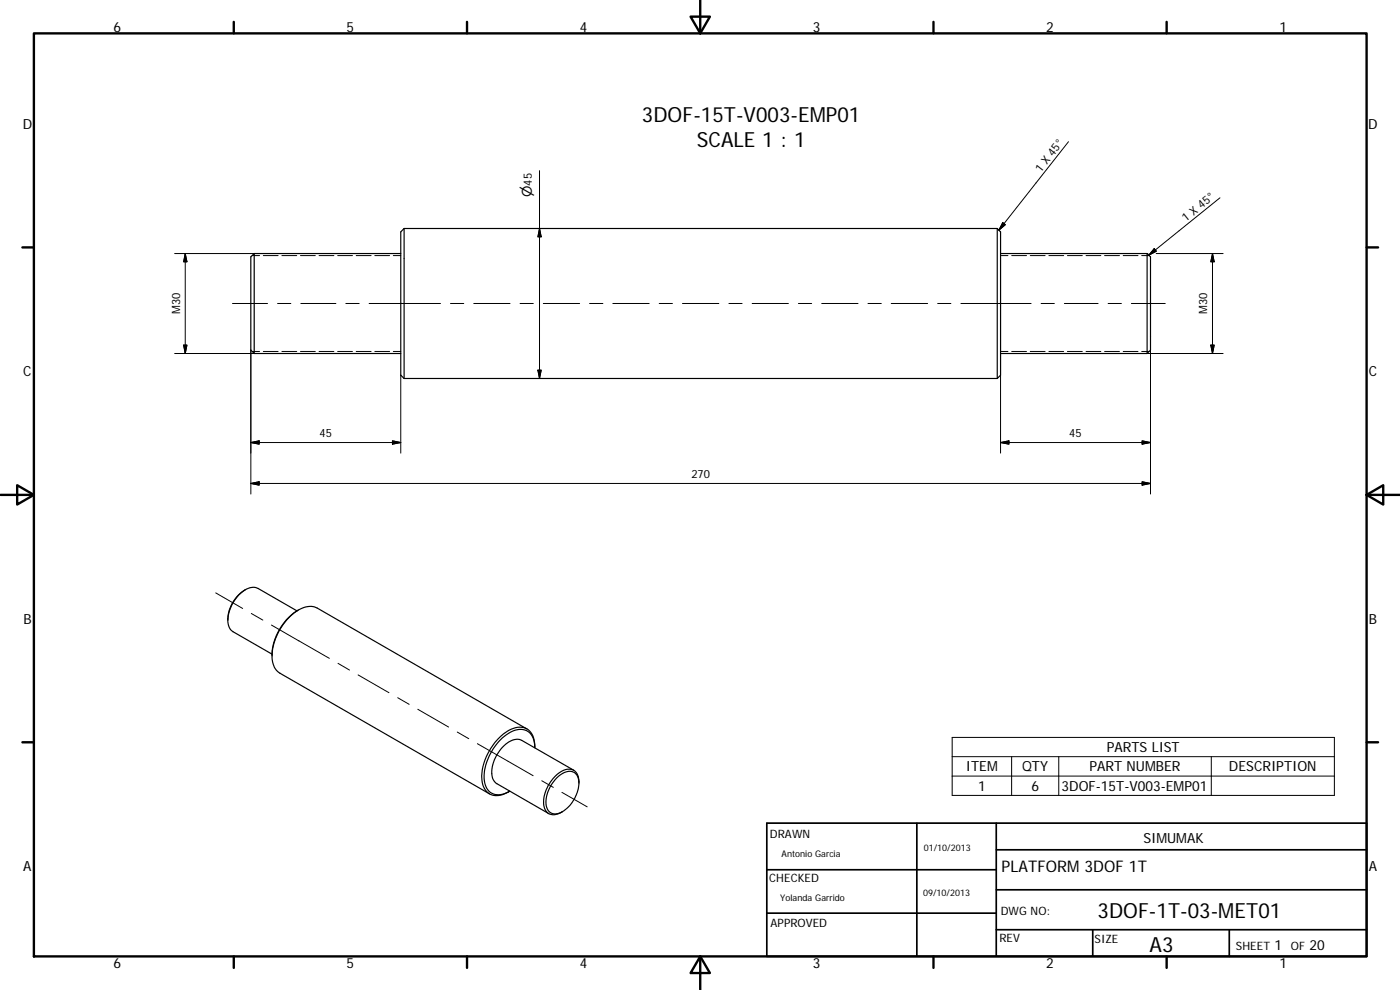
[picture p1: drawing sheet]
<svg xmlns="http://www.w3.org/2000/svg" width="420mm" height="297mm" viewBox="0 0 420 297" stroke-linecap="round" stroke-linejoin="round" font-family="sans-serif">
<g fill="none" stroke="#000" stroke-width=".36">
<path d="M76.3 76.1l-1 1v28l1 1M76.3 76.1v30M76.3 76.1h44M121.3 68.6l-1 1v43l1 1M121.3 68.6v45M121.3 68.6h178M299.3 68.6l1 1v43l-1 1M299.3 68.6v45M300.3 76.1h44M344.3 76.1l1 1v23.9v4.1l-1 1M344.3 76.1v30M76.3 106.1h44"/>
<path d="M121.3 113.6h178M300.3 106.1h44M73.7 176.9a10.8 10.8 0 0 0-5.3 9.2M89.1 183.3l-11.7-6.7a4.7 4.7 0 0 0-5.3 1.5 10.5 10.5 0 0 0-3.4 9.9l.4 .7 .8 .8 11.7 6.8M89.6 183a16.6 16.6 0 0 0-8 13.8M158.1 218.7l-62.9-36.2a6.8 6.8 0 0 0-7.5 1.9 16.2 16.2 0 0 0-5.8 14.7l1 1.9 1.1 1 62.9 36.2M160.5 224.3a5.4 5.4 0 0 0-3.3-6 8.5 8.5 0 0 0-7.7 3.4 16 16 0 0 0-4.6 13.6 4.4 4.4 0 0 0 6.5 2.9l1.5-.8M160.5 224.4a4.9 4.9 0 0 0-3.3-5.5 8.7 8.7 0 0 0-7.6 3.7 15.4 15.4 0 0 0-4.1 12.3 4.3 4.3 0 0 0 6.9 2.8l.6-.3M167.4 233.1a4.1 4.1 0 0 1 5.3-1 6.2 6.2 0 0 1 0 6.9 8.4 8.4 0 0 1-6.1 5.2 3.2 3.2 0 0 1-2.7-4.1 11.3 11.3 0 0 1 3.5-7zM172.2 231.1l-15.6-8.9a4.6 4.6 0 0 0-5.2 1.5 10.7 10.7 0 0 0-3.5 9.9l.9 1.4 15.9 9.1M173.7 235a3.5 3.5 0 0 0-2.7-4.2 8.5 8.5 0 0 0-6.8 5.5 7 7 0 0 0-.1 7.3 3.5 3.5 0 0 0 4.7-.1"/>
</g>
<g fill="none" stroke="#000" stroke-width=".3">
<path d="M161.9 51.2v62.4M320.7 42.5l-20.9 26.6M366.1 59.4l-21.3 17.2M52.4 76.1h23.9M55.6 76.1v30M55.6 76.1l.5 2.4h-1zM75.7 76.7h2.2M79 76.7h4.5M84.6 76.7h4.5M90.2 76.7h4.4M95.7 76.7h4.5M101.3 76.7h4.5"/>
<path d="M106.9 76.7h4.5M112.5 76.7h4.4M118 76.7h2.3M161.9 68.6l.5 2.5h-1zM300.3 76.7h2.2M300.9 66.8l.8 .6-1.9 1.7zM303.6 76.7h4.5M309.2 76.7h4.5M314.8 76.7h4.4M320.3 76.7h4.5M325.9 76.7h4.5M331.5 76.7h4.5"/>
<path d="M337.1 76.7h4.4M342.6 76.7h2.3M344.3 76.1h.2M346.4 74.6l.6 .8-2.2 1.2zM347 76.1h20.1M363.9 76.1l.5 2.4h-1zM363.9 76.1v30M69.8 91.1h10.5M83.3 91.1h4M90.3 91.1h10.5M103.8 91.1h4M110.8 91.1h21.4"/>
<path d="M135.2 91.1h4M142.2 91.1h10.9M156.1 91.1h4M163.1 91.1h10.9M176.9 91.1h4M183.9 91.1h10.9M197.8 91.1h4M204.8 91.1h10.9M218.7 91.1h4M225.7 91.1h10.9M239.6 91.1h4M246.6 91.1h10.9"/>
<path d="M260.5 91.1h4M267.5 91.1h10.9M281.4 91.1h4M288.4 91.1h21M312.5 91.1h3.9M319.4 91.1h10.2M332.6 91.1h3.9M339.5 91.1h10.2M52.4 106.1h23.9M55.1 103.5h1l-.5 2.6zM75.3 105.1v43.1M75.7 105.5h2.2"/>
<path d="M79 105.5h4.5M84.6 105.5h4.5M90.2 105.5h4.4M95.7 105.5h4.5M101.3 105.5h4.5M106.9 105.5h4.5M112.5 105.5h4.4M118 105.5h2.3M120.3 112.6v23.4M161.4 111.1h1l-.5 2.5zM300.3 105.5h2.2M300.3 112.6v23.4"/>
<path d="M303.6 105.5h4.5M309.2 105.5h4.5M314.8 105.5h4.4M320.3 105.5h4.5M325.9 105.5h4.5M331.5 105.5h4.5M337.1 105.5h4.4M342.6 105.5h2.3M344.3 106.1h22.8M345.3 105.1v43.1M363.4 103.5h1l-.5 2.6zM75.3 132.8l2.5-.5v1z"/>
<path d="M75.3 132.8h45M117.8 132.3l2.5 .5-2.5 .5zM300.3 132.8l2.5-.5v1zM300.3 132.8h45M342.8 132.3l2.5 .5-2.5 .5zM75.3 145.1l2.5-.6v1.1zM75.3 145.1h270M342.8 144.5l2.5 .6-2.5 .5zM64.7 177.9l8.1 4.7M75.4 184.1l3.5 2M81.5 187.5l8.2 4.8M89.6 192.2l9.2 5.3"/>
<path d="M101.4 199l3.5 2M107.5 202.5l9.2 5.3M119.3 209.3l3.5 2M125.4 212.8l9.2 5.3M137.2 219.6l3.5 2M143.3 223.1l16.7 9.6M162.6 234.3l3.5 1.9M168.6 237.7l7.6 4.4M285.8 221.3h114.7v17.4h-114.7zM285.8 227h114.7M285.8 232.9h114.7M303.6 227v11.7"/>
<path d="M317.7 227v11.7M363.5 227v11.7"/>
</g>
<g fill="none" stroke="#000" stroke-width=".71">
<path d="M10.2 10h399.9v277h-399.9zM70.2 6.6v3.4M140.2 6.6v3.4M207.3 5h5.8l-2.9 5zM210.2 0v10M280.2 6.6v3.4M350.1 6.6v3.4M6.7 74.2h3.5M410.1 74.2h3.5M.2 148.5h10M5.2 145.6l5 2.9-5 2.9zM410.1 148.5l5-2.9v5.8z"/>
<path d="M410.1 148.5h10M6.7 222.7h3.5M410.1 222.7h3.5M70.2 287v3.4M140.2 287v3.4M210.2 287l2.9 5h-5.8zM210.2 287v10M280.2 287v3.4M350.1 287v3.4"/>
</g>
<path d="M230.1 247h180v40h-180zM275.2 247v40M299 255h111.1M299 247v40M230.1 274h68.9M230.1 261h68.9M299 279h111.1M299 267h111.1M327.9 279v8M368.9 279v8" fill="none" stroke="#000" stroke-width=".51"/>
<g fill="#000" stroke="#000" stroke-width=".3">
<path d="M55.6 76.1l.5 2.4h-1zM161.9 68.6l.5 2.5h-1zM300.9 66.8l.8 .6-1.9 1.7zM346.4 74.6l.6 .8-2.2 1.2zM363.9 76.1l.5 2.4h-1zM55.1 103.5h1l-.5 2.6zM161.4 111.1h1l-.5 2.5zM363.4 103.5h1l-.5 2.6zM75.3 132.8l2.5-.5v1zM117.8 132.3l2.5 .5-2.5 .5zM300.3 132.8l2.5-.5v1zM342.8 132.3l2.5 .5-2.5 .5z"/>
<path d="M75.3 145.1l2.5-.6v1.1zM342.8 144.5l2.5 .6-2.5 .5z"/>
</g>
<g font-size="6.3">
<text x="192.7" y="36.7">3DOF-15T-V003-EMP01</text>
<text x="209.1" y="44.2">SCALE 1 : 1</text>
<text x="329.4" y="275.4">3DOF-1T-03-MET01</text>
<text x="345" y="285.6">A3</text>
</g>
<text font-size="4.8" x="300.6" y="261.7">PLATFORM 3DOF 1T</text>
<g font-size="4.2">
<text x="34" y="9.6">6</text>
<text x="104" y="9.6">5</text>
<text x="174" y="9.6">4</text>
<text x="244" y="9.6">3</text>
<text x="314" y="9.6">2</text>
<text x="384" y="9.6">1</text>
<text x="6.8" y="38.7">D</text>
<text x="410.6" y="38.7">D</text>
<text x="7" y="112.9">C</text>
<text x="410.8" y="112.9">C</text>
<text x="7" y="187.1">B</text>
<text x="410.8" y="187.1">B</text>
<text x="332.1" y="225.7">PARTS LIST</text>
<text x="289.9" y="231.5">ITEM</text>
<text x="306.7" y="231.5">QTY</text>
<text x="326.9" y="231.5">PART NUMBER</text>
<text x="368.8" y="231.5">DESCRIPTION</text>
<text x="293.5" y="237.3">1</text>
<text x="309.5" y="237.3">6</text>
<text x="318.6" y="237.3">3DOF-15T-V003-EMP01</text>
<text x="343.1" y="252.8">SIMUMAK</text>
<text x="7" y="261.3">A</text>
<text x="410.8" y="261.3">A</text>
<text x="382.5" y="285">1</text>
<text x="393" y="285">20</text>
<text x="34" y="290.4">6</text>
<text x="104" y="290.4">5</text>
<text x="174" y="290.4">4</text>
<text x="244" y="290.4">3</text>
<text x="314" y="290.4">2</text>
<text x="384" y="290.4">1</text>
</g>
<text font-size="4" x="159.6" y="59.1" transform="rotate(-90 159.6 59.1)">⌀</text>
<g font-size="3.5">
<text x="231.1" y="251.4">DRAWN</text>
<text x="230.9" y="264.6">CHECKED</text>
<text x="300.3" y="274.5">DWG NO:</text>
<text x="231.3" y="278.2">APPROVED</text>
<text x="299.9" y="282.6">REV</text>
<text x="328.5" y="283">SIZE</text>
<text x="370.9" y="285">SHEET</text>
<text x="387.4" y="285">OF</text>
</g>
<g font-size="3.4">
<text x="312.3" y="51.8" transform="rotate(-52 312.3 51.8)">1 X 45°</text>
<text x="159.6" y="55.7" transform="rotate(-90 159.6 55.7)">45</text>
<text x="355.9" y="66.5" transform="rotate(-39 355.9 66.5)">1 X 45°</text>
<text x="54" y="94.3" transform="rotate(-90 54 94.3)">M30</text>
<text x="362.3" y="94.3" transform="rotate(-90 362.3 94.3)">M30</text>
<text x="95.9" y="131.2">45</text>
<text x="320.9" y="131.2">45</text>
<text x="207.5" y="143.5">270</text>
</g>
<g font-size="2.7">
<text x="234.5" y="257.1">Antonio Garcia</text>
<text x="277.3" y="255.2">01/10/2013</text>
<text x="277" y="268.7">09/10/2013</text>
<text x="234.2" y="270.2">Yolanda Garrido</text>
</g>
</svg>
